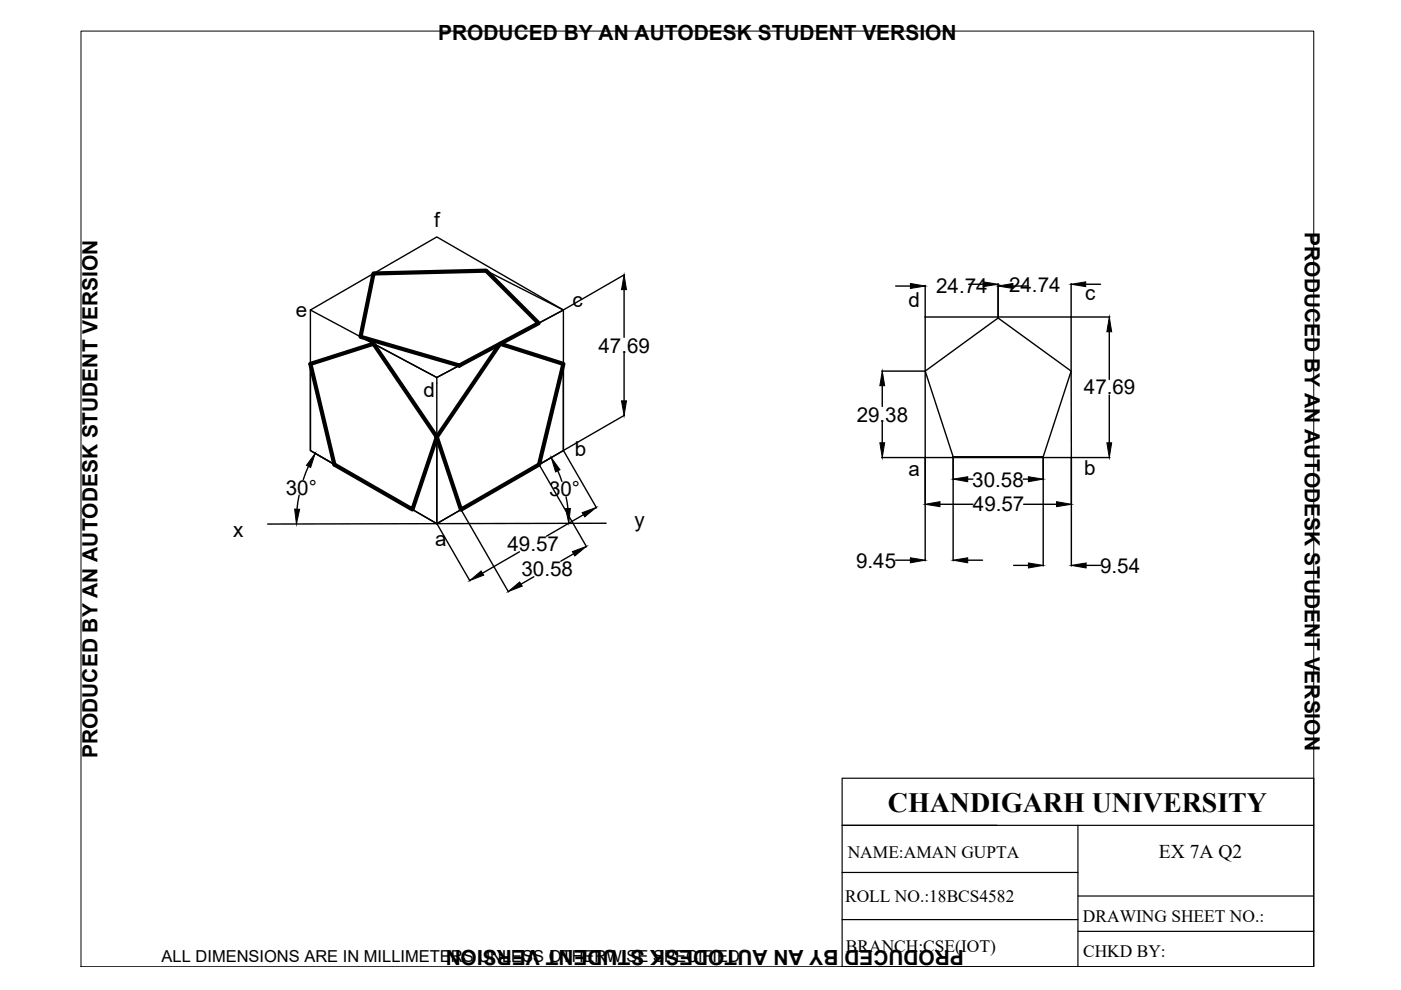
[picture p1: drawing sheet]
<svg xmlns="http://www.w3.org/2000/svg" width="297mm" height="210mm" viewBox="0 0 297 210" stroke-linecap="round" stroke-linejoin="round" font-family="sans-serif">
<!-- layer: thick continuous -->
<g fill="none" stroke="#000" stroke-width=".3">
<path d="M103.1 57.4l16.4 8.3M132.4 58.2l-12.9 7.5M65.8 65.7v29.8l26.8 15.5 26.9-15.5M65.8 65.7l26.8-15.5 26.9 15.5-26.9 14.3zM76.4 71.4l16.2 8.6M79.2 72.9l-13.4 4.3v18.3l5.1 3M97.4 77.5l-4.8 2.5M119.5 65.7v29.8M119.5 65.7l-5.3 2.8M132.3 61.4v10.1M132.3 74.9v10.1M186.9 78.7h9.2"/>
<path d="M189.9 60.6h3.1M196.2 78.7l15.4-11.3 15.5 11.3-5.9 18.1h-19.1zM196.2 67.2h30.9v29.8h-30.9zM196.2 60.5v6.7M205.4 60.3h3.1M211.6 60.1v7.3M214.7 60.6h3.2M227.1 60.1v7.1M227.1 67.2h8.2M230.2 60.3h3.1M235.2 70.3v10.2M65.4 98.9l-1.1 2.8"/>
<path d="M66.7 96.1l4.2 2.4M92.6 80v31M114.3 98.5l10.1 17.4M117 97l-2.7 1.5M118.3 99.8l.8 2.3M119.5 95.5l-5.2 3M119.5 95.6l7 12.1M132.4 88l-12.9 7.5M186.9 97h9.2M187.1 81.8v4.4M187.1 89.5v4.4M196.2 97.1v21.8"/>
<path d="M202.1 96.9v22M221.2 96.9v23.1M227.1 97.1v22.9M227.2 97h8.1M235.2 83.8v10.1M63.4 105l-.4 3M87.4 108l5.2 3M92.7 111.1l6.9 12.1M97.7 108.1l-5.1 2.9M97.8 108.1l10 17.4M110.1 117l-7.8 4.5M120 105.4l.4 2.4"/>
<path d="M121.6 117.4l-2.7 1.6M123.7 109.1l-7.8 4.6M128.5 110.9l-71.7 .2M189.9 118.8h3.1M199.3 106.9h7M205.2 101.6h1.1M205.2 118.8h3.1M214.9 119.9h3.1M216.9 101.6h1.1M217 106.9h7M230.3 119.9h3.1M113.2 122.3l-2.7 1.6"/>
</g>
<g fill="#000" stroke="#000" stroke-width=".21">
<path d="M208.5 59.8l3.1 .5-3.1 .5zM227.1 60.3l3.1-.5v1zM132.3 58.3l.5 3.1h-1zM193 60.1l3.2 .5-3.2 .6zM211.6 60.6l3.1-.5v1.1zM235.2 67.2l.5 3.1h-1zM66.8 96.1l-.9 3-.9-.4zM131.8 85h1l-.5 3.1zM187.1 78.7l.5 3.1h-1.1zM186.5 93.9h1.1l-.5 3.1zM234.7 93.9h1l-.5 3.1zM62.5 107.9l1 .1-.6 3.1z"/>
<path d="M116.9 97l1.8 2.6-.9 .5zM119.9 107.9l1-.1-.3 3.1zM121.4 117l2.9-1.1-2.4 2zM123.4 108.7l3-1.1-2.4 2zM193 118.3l3.2 .5-3.2 .5zM196.2 106.9l3.1-.5v1zM202.1 101.6l3.1-.5v1zM202.1 118.8l3.1-.5v1zM218 101.1l3.2 .5-3.2 .5zM218 119.4l3.2 .5-3.2 .5zM224 106.4l3.1 .5-3.1 .5zM227.1 119.9l3.2-.5v1z"/>
<path d="M99.6 123.1l2.4-2 .6 .8zM107.8 125.4l2.4-2 .5 .9z"/>
</g>
<path d="M79.2 58l23.9-.6 11.1 11.1-16.8 9-21-6.1zM65.8 77.2l13.4-4.3 13.4 19.8-5.2 15.3-16.5-9.5zM106 72.9l13.5 4.3-5.2 21.3-16.6 9.6-5.1-15.4z" fill="none" stroke="#000" stroke-width=".89"/>
<path d="M17.2 6.6h261.3v198.4h-261.3z" fill="none" stroke="#000" stroke-width=".21"/>
<!-- layer: 0 -->
<path d="M178.5 165h100v40h-100zM178.5 175h100M228.5 175v30M178.5 195h50M178.5 185h50M228.5 190h50M228.5 197.5h50" fill="none" stroke="#000" stroke-width=".25"/>
<text font-size="5.9" x="188.2" y="172.2">CHANDIGARH UNIVERSITY</text>
<g font-size="4.4">
<text x="92.9" y="8.5">PRODUCED BY AN AUTODESK STUDENT VERSION</text>
<text x="92.1" y="48.2">f</text>
<text x="276.6" y="49.3" transform="rotate(90 276.6 49.3)">PRODUCED BY AN AUTODESK STUDENT VERSION</text>
<text x="121.4" y="65">c</text>
<text x="192.6" y="65.1">d</text>
<text x="198.5" y="62.2">24.74</text>
<text x="213.9" y="61.8">24.74</text>
<text x="230.1" y="63.6">c</text>
<text x="62.7" y="67.1">e</text>
<text x="126.9" y="74.7">47.69</text>
<text x="229.8" y="83.6">47.69</text>
<text x="89.8" y="84.2">d</text>
<text x="181.6" y="89.4">29.38</text>
<text x="121.9" y="96.7">b</text>
<text x="192.6" y="100.9">a</text>
<text x="229.9" y="100.7">b</text>
<text x="60.6" y="104.9">30°</text>
<text x="116.4" y="105.3">30°</text>
<text x="206.1" y="103.2">30.58</text>
<text x="49.4" y="113.9">x</text>
<text x="134.5" y="111.8">y</text>
<text x="206.3" y="108.4">49.57</text>
<text x="92.3" y="115.7">a</text>
<text x="107.6" y="116.9">49.57</text>
<text x="110.6" y="122.2">30.58</text>
<text x="181.5" y="120.3">9.45</text>
<text x="233.2" y="121.4">9.54</text>
<text x="20.6" y="160.7" transform="rotate(-90 20.6 160.7)">PRODUCED BY AN AUTODESK STUDENT VERSION</text>
<text x="204.4" y="201.5" transform="rotate(180 204.4 201.5)">PRODUCED BY AN AUTODESK STUDENT VERSION</text>
</g>
<text font-size="4.1" x="245.7" y="182">EX 7A Q2</text>
<g font-size="3.7">
<text x="179.7" y="182">NAME:AMAN GUPTA</text>
<text x="179.2" y="191.2">ROLL NO.:18BCS4582</text>
<text x="229.6" y="195.4">DRAWING SHEET NO.:</text>
<text x="179.4" y="201.9">BRANCH:CSE(IOT)</text>
<text x="229.6" y="202.8">CHKD BY:</text>
</g>
<text font-size="3.5" x="34.3" y="203.9">ALL DIMENSIONS ARE IN MILLIMETERS UNLESS OTHERWISE SPECIFIED</text>
</svg>
